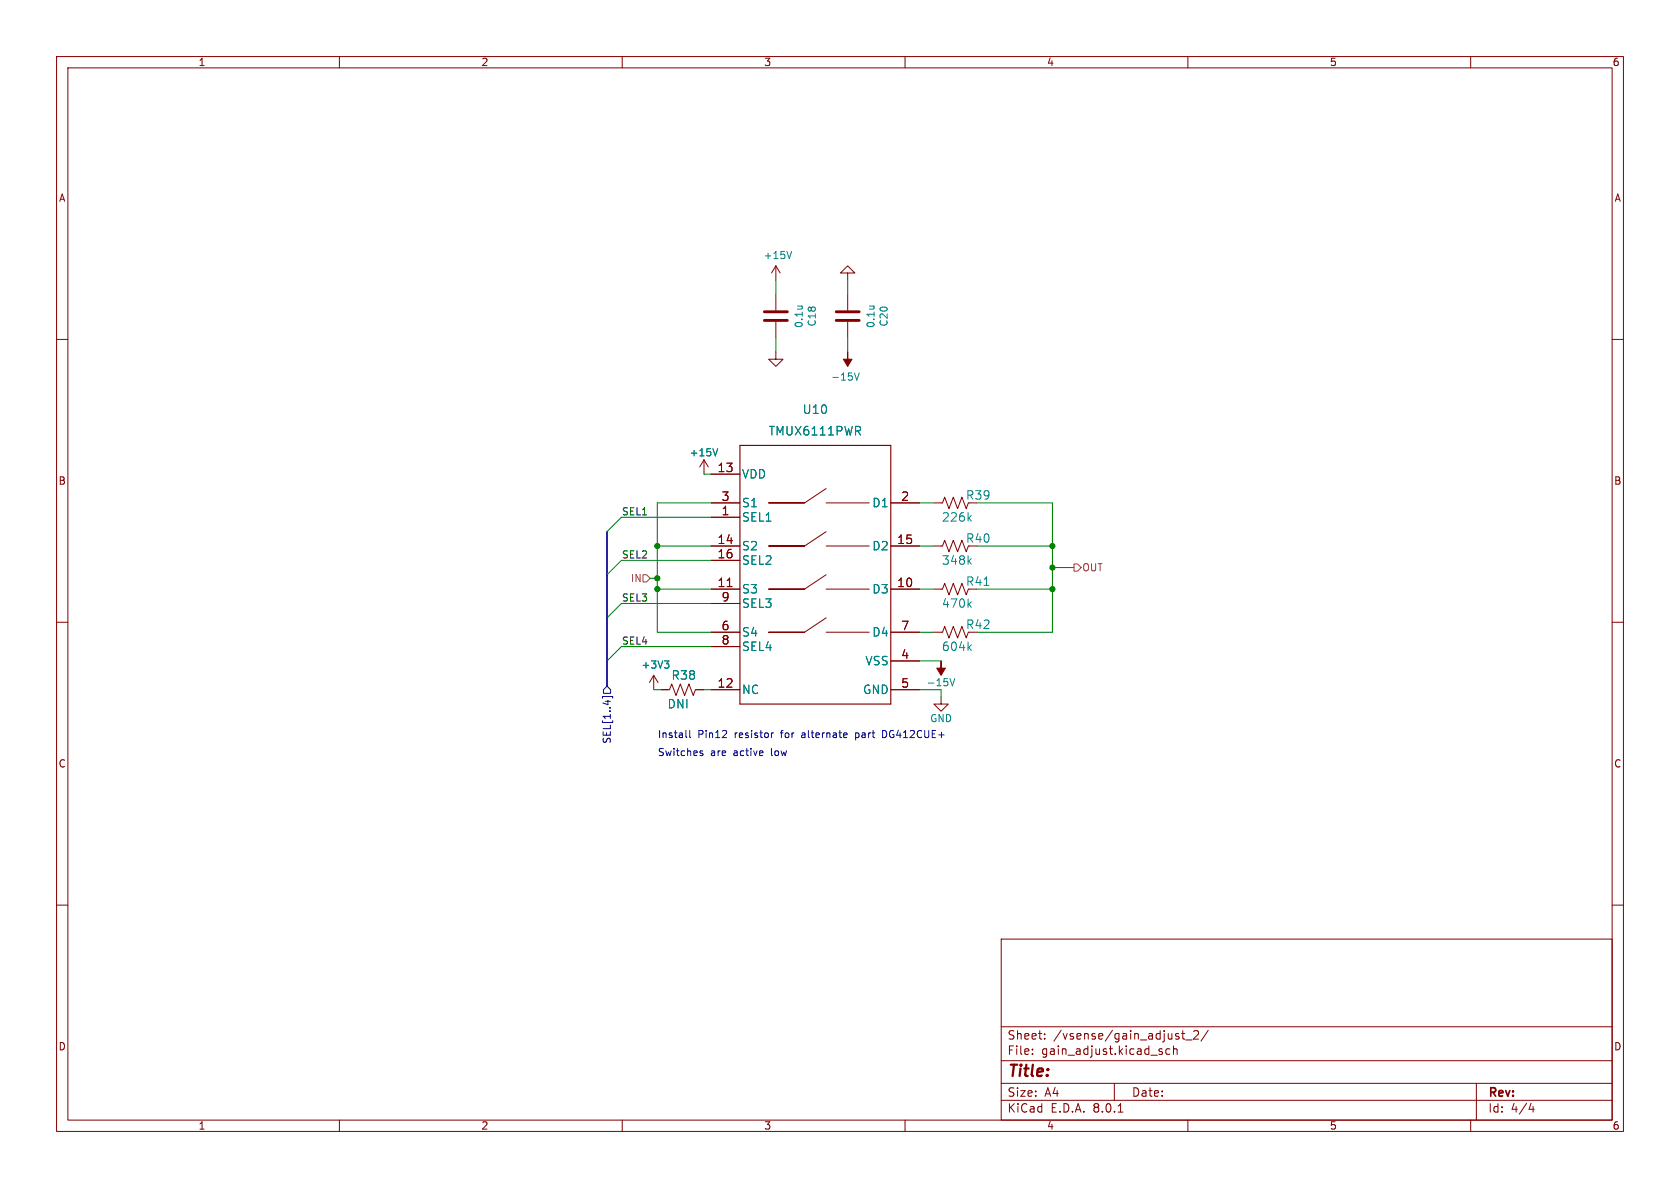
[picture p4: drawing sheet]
<svg xmlns="http://www.w3.org/2000/svg" width="297mm" height="210mm" viewBox="0 0 297 210" stroke-linecap="round" stroke-linejoin="round" font-family="sans-serif">
<g fill="none" stroke="#840000" stroke-width=".18">
<path d="M10 10h277v190h-277zM12 12h273v186h-273zM60 10v2M110 10v2M160 10v2M210 10v2M260 10v2M10 60h2M137.2 47l-.8 1.3M137.2 47v2.5M137.2 52.1v2.8M137.2 56.9v2.8"/>
<path d="M137.2 47l.7 1.3M149.9 48.3h1.2l-1.2-1.3-1.3 1.3h1.3v1.2M149.9 52.1v2.8M149.9 56.9v2.8M285 60h2M137.2 62.2v1.3h1.2l-1.2 1.3-1.3-1.3h1.3M124.5 81.3l-.8 1.3M124.5 81.3v2.5M124.5 81.3l.7 1.3M125.7 88.9h5.1M125.7 96.5h5.1M125.7 91.4h5.1"/>
<path d="M125.7 83.8h5.1M125.7 99.1h5.1M146 86.4l-3.8 2.5h-6.3h6.3M146 94l-3.8 2.5h-6.3h6.3M146 88.9h7.7M146 96.5h7.7M157.5 88.9h5.1M157.5 96.5h5.1M165.1 96.5h1.5l.4-1 .8 2 .7-2 .8 2 .8-2 .7 2 .4-1M165.1 88.9h1.5l.4-1 .8 2 .7-2 .8 2 .8-2 .7 2 .4-1M10 110h2M115.6 119.4l-.8 1.3"/>
<path d="M115.6 119.4v2.5M115.6 119.4l.7 1.3M125.7 111.8h5.1M125.7 104.1h5.1M125.7 114.3h5.1M125.7 106.7h5.1M128.6 103.7h.8M146 109.2l-3.8 2.6h-6.3h6.3M146 101.6l-3.8 2.5h-6.3h6.3M146 111.8h7.7M146 104.1h7.7M157.5 111.8h5.1"/>
<path d="M157.5 104.1h5.1M157.5 116.8h5.1M165.1 111.8h1.5l.4-1.1 .8 2.1 .7-2.1 .8 2.1 .8-2.1 .7 2.1 .4-1M165.1 104.1h1.5l.4-1 .8 2.1 .7-2.1 .8 2.1 .8-2.1 .7 2.1 .4-1.1M285 110h2M116.8 121.9h1.6l.3-1 .8 2 .8-2 .7 2 .8-2 .8 2 .3-1h1.6M125.7 121.9h5.1M157.5 121.9h5.1M166.4 123.2v1.3h1.2l-1.2 1.2-1.3-1.2h1.3M10 160h2M285 160h2M177 166h108v32h-108z"/>
<path d="M60 198v2M110 198v2M160 198v2M177 194.5h108M177 191.5h108M177 187.5h108M177 181.5h108M182.5 186.3v.1M182.5 185.5v.1M184.7 183.6v.1M184.7 182.8v.1M197 191.5v3"/>
<path d="M197.7 196.6h.8M205.1 185.9l.4 .1v.2l-.2 .2h-.3M205.1 185.4l.4 .1M206.8 185.5l-.4-.1-.3 .3v.4l.1 .2h.6M207.5 185.5l.2-.1 .3 .1 .1 .9M207.5 184.9v1.5M208.2 183.2l.3 .2-.3 .3M208.2 182.7l.2 .1M208.9 182.7h.6M209.1 182.2v1.3l.4 .2M209.6 183.8h1.1M210 198v2"/>
<path d="M211 182.3l.6-.1 .2 .1 .1 .3-.9 1.1h.9M213.6 182.1l-1.3 2M260 198v2M261 191.5v6.5M270.7 195l-.4 1.1h.9M271 195.6v1"/>
</g>
<g fill="none" stroke="#008484" stroke-width=".18">
<path d="M140 44.4l-.5 1.3M141 54.1h.8M141.7 54.1l.1 .1M153.7 54.1h.8M154.4 54.1l.1 .1M126.9 79.3l-.4 1.3M151.1 65.9l.4 1.3 .4-1.3M171.3 99.2l.4 .5M171.3 91.6l.4 .5M171.7 98.7l-.6 .6M171.7 91.1l-.6 .6M117.5 116.8h.7l-.4 .5"/>
<path d="M118 117.3l.2 .3v.3l-.2 .2M167.9 120l.5 1.2 .4-1.2M171.3 114.4l.4 .6M171.3 106.8l.4 .6M171.7 114l-.6 .6M171.7 106.4l-.6 .5"/>
</g>
<path d="M130.8 78.7h26.7v45.8h-26.7z" fill="none" stroke="#840000" stroke-width=".2"/>
<path d="M135.1 55.1h4.1M135.1 56.6h4.1M147.8 55.1h4.1M147.8 56.6h4.1" fill="none" stroke="#840000" stroke-width=".51"/>
<g fill="#840000" stroke="#840000" stroke-width=".18">
<path d="M149.9 62.2v1.3h.7l-.7 1.3-.8-1.3h.8z"/>
<path d="M166.4 116.8v1.3h.7l-.7 1.3-.8-1.3h.8z"/>
</g>
<path d="M106.5 123.4v-.3h1.8v.3M107.3 121.3l.6 .6v.7h-1.2v-.7z" fill="none" stroke="#000084" stroke-width=".18"/>
<path d="M189.9 99.7h.6l.6 .6-.6 .7h-.6zM113.7 101.6h.6l.6 .6-.6 .7h-.6z" fill="none" stroke="#848400" stroke-width=".18"/>
<g fill="none" stroke="#0000c2" stroke-width=".18">
<path d="M121.3 130.3l.1 .1M121.9 129.1v1.1l.2 .2M123.8 133.1l.4 .1 .1 .2-.2 .2-.4-.1M123.8 132.8h.4M127.7 130.4h.8M128.4 129.2v.5M136.7 129.5l-.3 .3M149.6 129.5l.1 .4-.6 .1M149.7 130.3l-.1 .1M151.3 129.5v1.3M151.3 130.3l.1 .1M151.4 129.5l-.1 .1"/>
<path d="M156.5 129.2l-.5-.1v1.3l.5-.1"/>
</g>
<path d="M107.3 94v27.3" fill="none" stroke="#000084" stroke-width=".3"/>
<g fill="none" stroke="#008400" stroke-width=".18">
<path d="M137.2 49.5v2.6M137.2 59.7v2.5M149.9 49.5v2.6M149.9 59.7v2.5M116.2 96.5h9.5M124.5 83.8h1.2M125.7 88.9h-9.5v22.9h9.5M125.7 91.4h-15.8l-2.6 2.6M125.7 99.1h-15.8l-2.6 2.5M162.6 88.9h2.5M162.6 96.5h2.5M172.7 88.9h13.4v22.9h-13.4"/>
<path d="M172.7 96.5h13.4M114.9 102.2h1.3M116.2 104.1h9.5M125.7 114.3h-15.8l-2.6 2.5M125.7 106.7h-15.8l-2.6 2.5M162.6 116.8h3.8M162.6 111.8h2.5M162.6 104.1h2.5M172.7 104.1h13.4M186.1 100.3h3.8M115.6 121.9h1.2M124.5 121.9h1.2"/>
<path d="M162.6 121.9h3.8v1.3"/>
</g>
<g fill="#008400" stroke="#008400" stroke-width=".18">
<circle cx="186.1" cy="96.5" r=".46"/>
<circle cx="116.2" cy="104.1" r=".46"/>
<circle cx="186.1" cy="100.3" r=".46"/>
<circle cx="186.1" cy="104.1" r=".46"/>
<circle cx="116.2" cy="102.2" r=".46"/>
<circle cx="116.2" cy="96.5" r=".46"/>
</g>
<text font-size="2.8" fill="#840000" x="178" y="190.9">Title:</text>
<g font-size="2.1" fill="#008484">
<text x="135.8" y="77.2">TMUX6111PWR</text>
<text x="141.8" y="73.4">U10</text>
<text x="131.1" y="84.8">VDD</text>
<text x="131.1" y="89.9">S1</text>
<text x="154.1" y="89.9">D1</text>
<text x="170.7" y="88.5">R39</text>
<text x="131.1" y="92.4">SEL1</text>
<text x="166.4" y="92.4">226k</text>
<text x="131.1" y="97.5">S2</text>
<text x="131.1" y="100">SEL2</text>
<text x="154.1" y="97.5">D2</text>
<text x="166.4" y="100">348k</text>
<text x="170.7" y="96.2">R40</text>
<text x="131.1" y="105.1">S3</text>
<text x="131.1" y="107.7">SEL3</text>
<text x="154.1" y="105.1">D3</text>
<text x="166.4" y="107.7">470k</text>
<text x="170.7" y="103.8">R41</text>
<text x="131.1" y="112.7">S4</text>
<text x="154.1" y="112.7">D4</text>
<text x="170.7" y="111.4">R42</text>
<text x="131.1" y="115.3">SEL4</text>
<text x="152.9" y="117.8">VSS</text>
<text x="166.4" y="115.3">604k</text>
<text x="117.9" y="125.4">DNI</text>
<text x="118.6" y="120.4">R38</text>
<text x="131.1" y="122.9">NC</text>
<text x="152.5" y="122.9">GND</text>
</g>
<g font-size="2.1" fill="#840000">
<text x="126.8" y="83.6">13</text>
<text x="127.5" y="88.6">3</text>
<text x="159.2" y="88.6">2</text>
<text x="127.5" y="91.2">1</text>
<text x="126.8" y="96.3">14</text>
<text x="126.8" y="98.8">16</text>
<text x="158.5" y="96.3">15</text>
<text x="126.8" y="103.9">11</text>
<text x="127.5" y="106.4">9</text>
<text x="158.5" y="103.9">10</text>
<text x="127.5" y="111.5">6</text>
<text x="159.2" y="111.5">7</text>
<text x="127.5" y="114">8</text>
<text x="159.2" y="116.6">4</text>
<text x="126.8" y="121.7">12</text>
<text x="159.2" y="121.7">5</text>
<text x="178" y="184">Sheet:</text>
<text x="186.2" y="184">/vsense/gain_adjust_2/</text>
<text x="178" y="186.7">File:</text>
<text x="184.1" y="186.7">gain_adjust.kicad_sch</text>
<text x="178" y="196.9">KiCad</text>
<text x="178" y="194.1">Size:</text>
<text x="184.7" y="194.1">A4</text>
<text x="185.7" y="196.9">E.D.A.</text>
<text x="193.3" y="196.9">8.0.1</text>
<text x="200" y="194.1">Date:</text>
<text x="263" y="194.3">Rev:</text>
<text x="263" y="196.9">Id:</text>
<text x="267.1" y="196.9">4/4</text>
</g>
<g font-size="1.8" fill="#840000">
<text x="35" y="11.9">1</text>
<text x="85" y="11.9">2</text>
<text x="135" y="11.9">3</text>
<text x="185" y="11.9">4</text>
<text x="235" y="11.9">5</text>
<text x="285" y="11.9">6</text>
<text x="10.3" y="35.9">A</text>
<text x="285.3" y="35.9">A</text>
<text x="10.3" y="85.9">B</text>
<text x="285.3" y="85.9">B</text>
<text x="10.3" y="135.9">C</text>
<text x="285.3" y="135.9">C</text>
<text x="10.3" y="185.9">D</text>
<text x="285.3" y="185.9">D</text>
<text x="35" y="199.9">1</text>
<text x="85" y="199.9">2</text>
<text x="135" y="199.9">3</text>
<text x="185" y="199.9">4</text>
<text x="235" y="199.9">5</text>
<text x="285" y="199.9">6</text>
</g>
<g font-size="1.8" fill="#008484">
<text x="134.9" y="46">+15V</text>
<text x="142.1" y="58.1" transform="rotate(-90 142.1 58.1)">0.1u</text>
<text x="144.4" y="57.8" transform="rotate(-90 144.4 57.8)">C18</text>
<text x="154.8" y="58.1" transform="rotate(-90 154.8 58.1)">0.1u</text>
<text x="157.1" y="57.8" transform="rotate(-90 157.1 57.8)">C20</text>
<text x="146.8" y="67.5">-15V</text>
<text x="121.8" y="80.9">+15V</text>
<text x="113.3" y="118.4">+3V3</text>
<text x="163.7" y="121.5">-15V</text>
<text x="164.3" y="127.9">GND</text>
</g>
<g font-size="1.8">
<text x="109.9" y="91.2">SEL1</text>
<text x="109.9" y="98.8">SEL2</text>
<text x="109.9" y="106.4">SEL3</text>
<text x="109.9" y="114">SEL4</text>
</g>
<g font-size="1.8" fill="#848400">
<text x="191.2" y="101.2">OUT</text>
<text x="111.4" y="103.1">IN</text>
</g>
<text font-size="1.8" fill="#000084" x="108.2" y="131.6" transform="rotate(-90 108.2 131.6)">SEL[1..4]</text>
<g font-size="1.8" fill="#0000c2">
<text x="116.2" y="130.6">Install</text>
<text x="123.4" y="130.6">Pin12</text>
<text x="130" y="130.6">resistor</text>
<text x="138.3" y="130.6">for</text>
<text x="142.2" y="130.6">alternate</text>
<text x="151.9" y="130.6">part</text>
<text x="156.9" y="130.6">DG412CUE+</text>
<text x="116.2" y="133.7">Switches</text>
<text x="125.6" y="133.7">are</text>
<text x="129.8" y="133.7">active</text>
<text x="136.6" y="133.7">low</text>
</g>
</svg>
